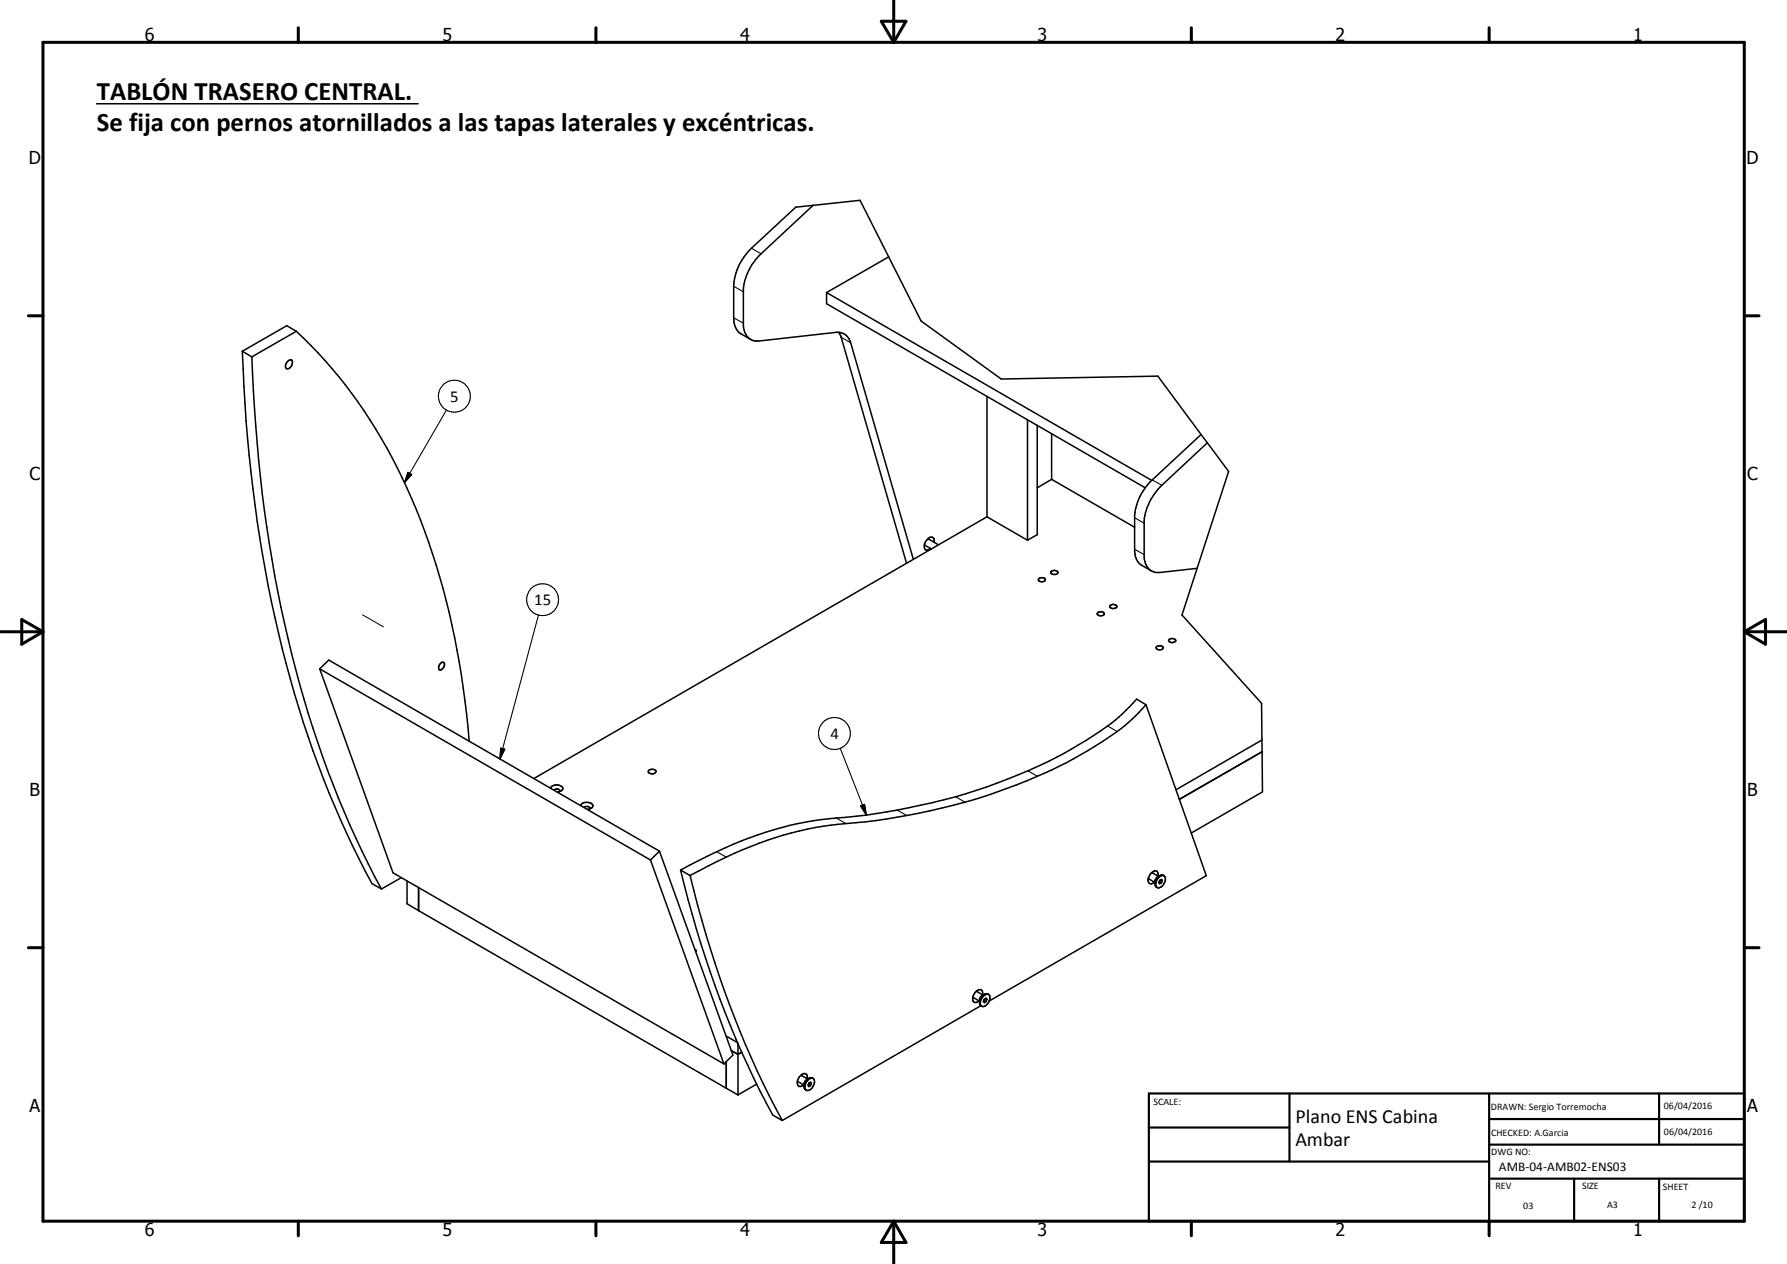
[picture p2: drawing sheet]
<svg xmlns="http://www.w3.org/2000/svg" width="420mm" height="297mm" viewBox="0 0 420 297" stroke-linecap="round" stroke-linejoin="round" font-family="sans-serif">
<path d="M85.2 144.5l5 2.8" fill="none" stroke="#000" stroke-width=".24"/>
<g fill="none" stroke="#000" stroke-width=".35">
<path d="M22.7 24.4h75.6M191.2 48.3l-12.3 11.3a12.9 12.9 0 0 0-4.1 8.4v8.5a3.4 3.4 0 0 0 3.7 3.6l18-2a3.1 3.1 0 0 1 3.5 2.5l14.7 50.8M69.7 77.9l-2.3-1.4-10.4 6M69.7 77.9l-10.5 6M69.7 77.9a119.2 119.2 0 0 1 30.2 46.9 187.3 187.3 0 0 1 10.4 49.4M176.5 79.8l-2.2-1.3a4.1 4.1 0 0 1-1.8-3.8v-7.4a13.2 13.2 0 0 1 4.2-9l10.4-9.6 15.1-1.6 14.4 28.3 18.8 13.7 36.8-.7 10.2 13.7M194.3 68.7l76.5 44.2M194.3 68.7v2.7l75 43.2M197.3 78.1l.5 1.1 15.3 53.1M208.9 60.4l-14.6 8.3M57 82.5l2.2 1.4M57 82.5a319 319 0 0 0 14.3 87.3 229.2 229.2 0 0 0 16.1 37.8l2.3 1.3"/>
<path d="M59.2 83.9a322.7 322.7 0 0 0 13.3 83.7 223.6 223.6 0 0 0 17.2 41.3M67.6 85a.6 .6 0 0 1 .7-.5 .6 .6 0 0 1 .5 .6 1.32 1.32 0 0 1-1.5 1.5l-.2-.7zM232.1 93.1v28.4M241.6 98.6v28.4M243.9 99.9v25.7l-2.3 1.4M247.3 112.6l-3.4 2M247.3 112.6l19.5 11.3M247.3 101.9v10.7M282.4 102.1l1.5 2M282.4 102.1l-11.5 10.7a13 13 0 0 0-4.1 8.3v8.5a3.9 3.9 0 0 0 1.7 3.3l2.2 1.3M283.9 104.1l5 6.7-11 33.7 18.7 20.8 .1 8.6M283.9 104.1l-10.7 9.9a13.3 13.3 0 0 0-4.2 8.4v8.5a3.4 3.4 0 0 0 3.7 3.6l8.8-.9"/>
<path d="M217.4 128l1.6 1M218.1 126.7l2.5 1.3M219.6 127.4a.87 .87 0 0 0-.4-1.2 .87 .87 0 0 0-1.2 .6 1.67 1.67 0 0 0-.2 2.4h.3l.7-.3M232.1 121.5l-106.6 61.5M232.1 121.5l9.5 5.5M244.2 136.1a.91 .91 0 0 1 .9-.4 .91 .91 0 0 1 .7 .7 .91 .91 0 0 1-.9 .3 .91 .91 0 0 1-.7-.6zM247.2 134.3a.93 .93 0 0 1 1.5 .4 .91 .91 0 0 1-.9 .3 .91 .91 0 0 1-.7-.6zM75.2 157.2l17.2 47.9 77.8 44.9M75.2 157.2l2.1-2.1 77.8 44.9M75.2 157.2l77.7 44.9M103.7 155.7l.5-.1a1.09 1.09 0 0 1-.6 1.8h-.2a1.03 1.03 0 0 1 .3-1.7zM258 144.1a.91 .91 0 0 1 .9-.4 .91 .91 0 0 1 .7 .7 .91 .91 0 0 1-.9 .3 .91 .91 0 0 1-.7-.6z"/>
<path d="M261 142.3a.97 .97 0 0 1 1.6 .4 .94 .94 0 0 1-1.7-.3zM271.9 152a.88 .88 0 0 1 .9-.3 .88 .88 0 0 1 .7 .7 .91 .91 0 0 1-.9 .3 .91 .91 0 0 1-.7-.6zM274.8 150.4a.95 .95 0 0 1 1.6 .3 .94 .94 0 0 1-1.6-.3zM269.4 165.6l14.2 40.2-51 29.4M269.4 165.6l-2.2-1.3a45 45 0 0 1-11.9 9.7 130.3 130.3 0 0 1-46.8 16.8l-4.8 .8-4.7 .5a83.1 83.1 0 0 0-34.7 10.1l-4.3 2.3M269.4 165.6l-1.6 1.8a54.8 54.8 0 0 1-13.7 9.9 135.6 135.6 0 0 1-50.5 15.8 84.7 84.7 0 0 0-37.1 10.4l-4.2 2.2M296.7 173.9v2.8M296.7 173.9l-20.2 11.7M296.7 176.7l.1 9.4-16.7 9.6M296.7 176.7l-19.4 11.1M129.4 185.2a1.73 1.73 0 0 1 2.9 0l-.3 .6-1 .3M130.2 185.7a.79 .79 0 0 1 .8-.3 .79 .79 0 0 1 .6 .6"/>
<path d="M136.5 189.3a1.76 1.76 0 0 1 2.9 0l-.2 .5-.6 .3M137.3 189.7a.91 .91 0 0 1 1.4 .3l-.1 .1M138.6 190.1l-.5 .1M152.6 181a1.18 1.18 0 0 1 1.7 .3 .99 .99 0 0 1-1 .6 .99 .99 0 0 1-.9-.6zM94.3 206.2l-4.6 2.7M95.7 207v5.4l2.7 1.6M98.4 208.6v5.4M98.4 214l72.4 41.7M152.9 202.1l17.3 47.9M155.1 200l17.2 47.9-2.1 2.1M155.1 200l-2.2 2.1M160 204.5l2.3 1.2"/>
<path d="M160 204.5a251.1 251.1 0 0 0 14.4 42.8M162.3 205.7a236.7 236.7 0 0 0 21.6 57.6M270 206.4l1.6 1M270.8 205.1l1.6 .9M271.9 208.4l.2 .2M272.2 205.9a.9 .9 0 0 0-.5-1.3 2.12 2.12 0 0 0-1.5 3h.2a.93 .93 0 0 0 1-.3M272.2 206.4l.7-.5a.81 .81 0 0 1 1 .1 .81 .81 0 0 1 .1 1 1.69 1.69 0 0 1-2 1.5 1.6 1.6 0 0 1 .2-2.1zM272.5 207.3h.2M272.7 207.3l.4 .2M272.7 205.8a1.75 1.75 0 0 0-1.1 2.4l.3 .2M272.8 206.8l-.1 .5M273 206.8l.3 .1"/>
<path d="M273.3 206.9l-.2-.2-.4 .2-.3 .5 .3 .3 .4-.2M273.3 206.9l-.2 .6M273.7 205.8a1.54 1.54 0 0 0-2 1.2l-.1 .6M163.4 223.1l.2 .2v.4M228.8 234.3l1.5 1M229.5 233l1.6 .8M230.6 236.3l-46.7 27M231 233.8a.79 .79 0 0 0-.2-1 .79 .79 0 0 0-1-.1 1.94 1.94 0 0 0-.8 2.8l.5 .1 .7-.4M231.2 234.1l.6-.4 .4-.1a1.11 1.11 0 0 1 .3 1.9l-1 1a.85 .85 0 0 1-1-.3 .85 .85 0 0 1 .1-1.1zM231.4 233.7a1.43 1.43 0 0 0-1.1 1.1v1.1l.5 .6M231.4 235.1l-.1 .1M231.4 235.1l.4 .3"/>
<path d="M231.6 234.7l-.2 .4M231.7 234.7l.4 .2M232.1 234.9l-.3-.3-.4 .2-.2 .5 .2 .3 .4-.2M232.1 234.9l-.3 .5M232.4 233.7a1.67 1.67 0 0 0-2.1 1.8M170.7 243.5l2.7 1.5M170.8 249.5v6.2M170.8 255.7l2.7 1.6M171.9 246.9l1.6 .9 .9-.5M173.5 245.2v12.1M174.4 247.3l4.2 9 3.1 5.7 2.2 1.3M177.9 254.8l-4.4 2.5"/>
<path d="M187.5 254l1.5 1M188.3 252.7l1.6 .9M189.4 256.1l.2 .1M189.8 253.5a.82 .82 0 0 0-.3-1.1 .82 .82 0 0 0-1.1 .2 1.75 1.75 0 0 0-.5 2.7h.4l.6-.4M190.1 254.9h-.1M190.1 254.9l.5 .2M190.2 253.4a1.75 1.75 0 0 0-1.1 2.4l.3 .3M190.3 254.5l-.2 .4M190.4 254.4l.4 .2M190.8 254.6l-.2-.3-.4 .2-.2 .6 .2 .3 .4-.3M190.8 254.6l-.2 .5M191 253.4a2.05 2.05 0 0 0-1.6 2.6"/>
<path d="M191 253.4a1.33 1.33 0 0 1 .1 2 1.11 1.11 0 0 1-1.7 .6M191 253.3a1.83 1.83 0 0 0-2 1.9"/>
</g>
<g fill="none" stroke="#000" stroke-width=".25">
<path d="M176.7 58.3l2.2 1.3M172.5 74.7l2.3 1.2M172.5 67.3l2.3 1.3M197.8 79.2l2.2 1.4M105 96.4l-9.9 17M95.9 111l.9 .5-1.7 1.9zM270.9 112.8l2.3 1.2M266.8 129.1l2.2 1.2M266.8 121.7l2.2 1.3M126.6 144.5l-9.1 33.9M117.7 175.8l1 .3-1.2 2.3zM197.6 175.9l6.1 15.7"/>
<path d="M260.4 170.6l2.3 1.3M196.6 192.2l2.3 1.3M202.3 189.4l1-.4 .4 2.6zM210.9 190.4l2.3 1.2M224.7 187.2l2.2 1.3M241.7 181.1l2.2 1.3M168.5 200.2l2.3 1.2"/>
<circle cx="106.8" cy="93.1" r="3.8"/>
<circle cx="127.5" cy="140.9" r="3.7"/>
<circle cx="196.2" cy="172.4" r="3.8"/>
</g>
<g fill="none" stroke="#000" stroke-width=".71">
<path d="M10.1 9.9h400v277.1h-400zM70.1 6.5v3.4M140.1 6.5v3.4M207.2 5h5.8l-2.9 4.9zM210.1 0v9.9M280.1 6.5v3.4M350.1 6.5v3.4M6.7 74.2h3.4M410.1 74.2h3.5M.1 148.5h10M5.1 145.6l5 2.9-5 2.9zM410.1 148.5h10"/>
<path d="M410.1 148.5l5-2.9v5.8zM6.7 222.7h3.4M410.1 222.7h3.5M70.1 287v3.4M140.1 287v3.4M210.1 287v10M210.1 287l2.9 5h-5.8zM280.1 287v3.4M350.1 287v3.4"/>
</g>
<path d="M270.1 257h140v30h-140zM303.2 257v16M350.1 257v30M390.1 257v12M270.1 265h33.1M270.1 273h80M350.1 277h60M350.1 269h60M350.1 263h60M370.1 277v10M390.1 277v10" fill="none" stroke="#000" stroke-width=".51"/>
<path d="M95.9 111l.9 .5-1.7 1.9zM117.7 175.8l1 .3-1.2 2.3zM202.3 189.4l1-.4 .4 2.6z" fill="#000"/>
<g font-size="6.3">
<text x="22.8" y="23.5">TABLÓN TRASERO CENTRAL.</text>
<text x="22.8" y="30.7">Se fija con pernos atornillados a las tapas laterales y excéntricas.</text>
</g>
<g font-size="4.7">
<text x="304.6" y="263.9">Plano ENS Cabina</text>
<text x="304.6" y="269.3">Ambar</text>
</g>
<g font-size="4.2">
<text x="34" y="9.6">6</text>
<text x="104" y="9.6">5</text>
<text x="174" y="9.6">4</text>
<text x="244" y="9.6">3</text>
<text x="314" y="9.6">2</text>
<text x="384" y="9.6">1</text>
<text x="6.8" y="38.7">D</text>
<text x="410.6" y="38.7">D</text>
<text x="7" y="112.9">C</text>
<text x="410.8" y="112.9">C</text>
<text x="7" y="187.1">B</text>
<text x="410.8" y="187.1">B</text>
<text x="7" y="261.4">A</text>
<text x="410.8" y="261.4">A</text>
<text x="34" y="290.4">6</text>
<text x="104" y="290.4">5</text>
<text x="174" y="290.4">4</text>
<text x="244" y="290.4">3</text>
<text x="314" y="290.4">2</text>
<text x="384" y="290.4">1</text>
</g>
<g font-size="3.9">
<text x="105.9" y="94.4">5</text>
<text x="125.6" y="142.2">15</text>
<text x="195.2" y="173.7">4</text>
</g>
<text font-size="3.1" x="352.4" y="275.2">AMB-04-AMB02-ENS03</text>
<g font-size="2.4">
<text x="271.2" y="259.7">SCALE:</text>
<text x="350.6" y="260.8">DRAWN: Sergio Torremocha</text>
<text x="391.2" y="260.6">06/04/2016</text>
<text x="350.6" y="267">CHECKED: A.Garcia</text>
<text x="391.2" y="266.7">06/04/2016</text>
<text x="350.6" y="271.4">DWG NO:</text>
<text x="351.6" y="279.3">REV</text>
<text x="372" y="279.4">SIZE</text>
<text x="391" y="279.6">SHEET</text>
<text x="358.1" y="284.1">03</text>
<text x="377.9" y="283.8">A3</text>
<text x="397.7" y="283.8">2 /10</text>
</g>
</svg>
